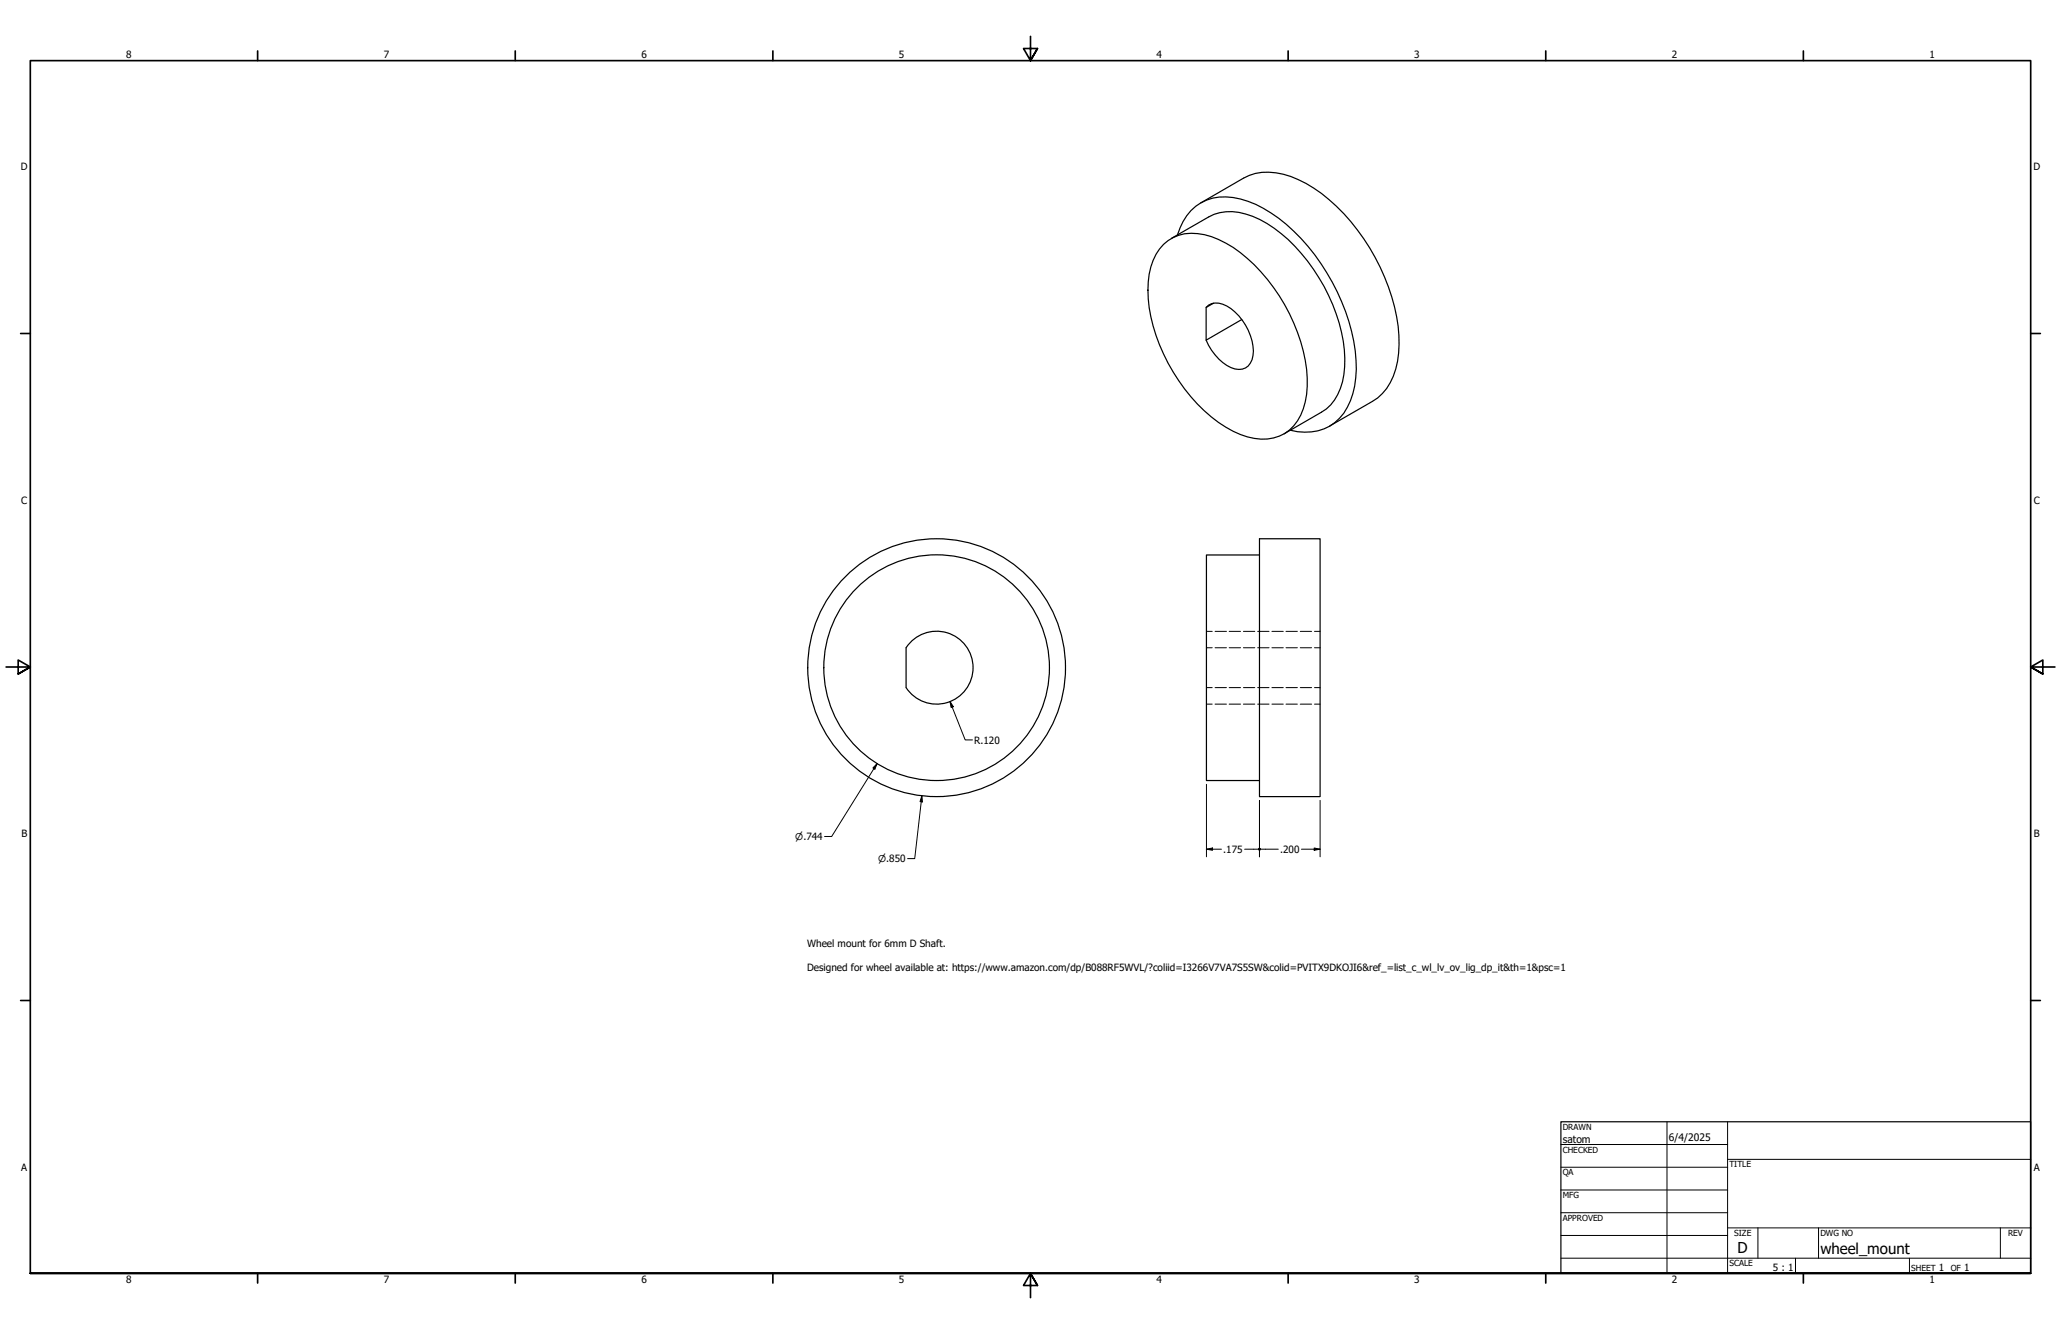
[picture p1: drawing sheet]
<svg xmlns="http://www.w3.org/2000/svg" width="864mm" height="559mm" viewBox="0 0 864 559" stroke-linecap="round" stroke-linejoin="round" font-family="sans-serif">
<!-- layer: Visible (ANSI) -->
<g fill="none" stroke="#000" stroke-width=".51">
<path d="M490.8 99.9l15.7-9a20.7 20.7 0 0 1 18.4-.3 61.3 61.3 0 0 1 27.7 25.7 66.3 66.3 0 0 1 10.8 37.3 24.4 24.4 0 0 1-7.6 17.7l-17.8 10.4M493.4 98.4a20.4 20.4 0 0 1 17.5-15.8 37.8 37.8 0 0 1 24.9 8.8 86.5 86.5 0 0 1 32.4 59.5 32.3 32.3 0 0 1-6.9 24.2 20.3 20.3 0 0 1-20.7 5.1M503.1 85l18-10.4a25 25 0 0 1 22.9 .6 73.1 73.1 0 0 1 29.9 28.6 78.9 78.9 0 0 1 12.3 40.6 28 28 0 0 1-8.9 22.3l-20.2 11.8M487.6 102.4a17.8 17.8 0 0 1 17-4.1 47.2 47.2 0 0 1 23.8 15.6 74.9 74.9 0 0 1 19.4 44.5 26.5 26.5 0 0 1-7.5 21.7 19.8 19.8 0 0 1-20.6 1.9 62.5 62.5 0 0 1-28.1-26.1 66.1 66.1 0 0 1-10.5-37.8 24.4 24.4 0 0 1 6.5-15.7zM505.4 128.8a6.7 6.7 0 0 1 8.7-.6 23 23 0 0 1 10.9 20.8 6.1 6.1 0 0 1-9.2 5 21.5 21.5 0 0 1-10.4-11.5M508.5 127l-3.1 1.8v13.7l14.9-8.6M527.7 232.5h-22.2v94.5h22.2M527.7 225.7h25.4v108h-25.4zM379.7 271.3v16.7M379.7 271.3a15.3 15.3 0 0 1 22.8-3.1 15.3 15.3 0 0 1 0 23 15.3 15.3 0 0 1-22.8-3.1"/>
<circle cx="392.5" cy="279.7" r="47.3"/>
<circle cx="392.5" cy="279.7" r="54"/>
</g>
<!-- layer: Hidden (ANSI) -->
<g fill="none" stroke="#000" stroke-width=".42">
<path d="M505.5 271.3h2.4M505.5 264.5h2.4M509.1 271.3h4.8M509.1 264.5h4.8M515 271.3h4.8M515 264.5h4.8M521 271.3h4.8M521 264.5h4.8M527 271.3h4.7M527 264.5h4.7M533 271.3h4.7M533 264.5h4.7"/>
<path d="M538.9 271.3h4.7M538.9 264.5h4.7M544.8 271.3h4.8M544.8 264.5h4.8M550.8 271.3h2.3M550.8 264.5h2.3M505.5 288h2.4M505.5 295h2.4M509.1 288h4.8M509.1 295h4.8M515 288h4.8M515 295h4.8"/>
<path d="M521 288h4.8M521 295h4.8M527 288h4.7M527 295h4.7M533 288h4.7M533 295h4.7M538.9 288h4.7M538.9 295h4.7M544.8 288h4.8M544.8 295h4.8M550.8 288h2.3M550.8 295h2.3"/>
</g>
<!-- layer: Border (ANSI) -->
<g fill="none" stroke="#000" stroke-width=".7">
<path d="M431.8 15.2v10.2l-2.9-5.1h5.8l-2.9 5.1 2.9-5.1M107.9 21.3v4.1M215.9 21.3v4.1M323.8 21.3v4.1M539.8 21.3v4.1M647.7 21.3v4.1M755.6 21.3v4.1M8.6 139.7h4.1M850.9 139.7h4.1M2.5 279.4h10.2l-5.1-2.9v5.8l5.1-2.9-5.1 2.9M861.1 279.4h-10.2l5.1-2.9v5.8l-5.1-2.9 5.1 2.9M8.6 419.1h4.1"/>
<path d="M850.9 419.1h4.1M12.7 533.4v-508h838.2v508h-838.2h838.2M107.9 533.4v4.1M215.9 533.4v4.1M323.8 533.4v4.1M434.7 538.5l-2.9-5.1 2.9 5.1h-5.8l2.9-5.1v10.2M539.8 533.4v4.1M647.7 533.4v4.1M755.6 533.4v4.1"/>
</g>
<!-- layer: Title (ANSI) -->
<g fill="none" stroke="#000" stroke-width=".42">
<path d="M654 479.4h69.9M698.5 469.9v63.5M723.9 469.9v63.5M654 488.9h69.9M654 498.5h69.9M723.9 485.6h127M654 508h69.9M654 517.5h69.9M723.9 514.3h127M736.6 514.3v12.7M762 514.3v12.7M838.2 514.3v12.7"/>
<path d="M654 527h196.9M752.3 527v6.4M800.1 527v6.4"/>
</g>
<path d="M654 469.9h196.9v63.5h-196.9z" fill="none" stroke="#000" stroke-width=".51"/>
<!-- layer: Dimension (ANSI) -->
<g fill="none" stroke="#000" stroke-width=".42">
<path d="M398.1 293.9l1.4 2.1-1 .4zM398.1 293.9l6.3 16h3.1M367.5 319.8l-.9 2.4-.8-.5zM367.5 319.8l-19 30.6h-3M386.3 333.4l.2 2.5-1-.1zM386.3 333.4l-3 26.3h-3M505.5 328.5v30.4M527.7 335.3v23.6M553.1 335.3v23.6M505.5 355.7l2.6-.5v1zM505.5 355.7h6.3M521.5 355.7h5.6"/>
<path d="M528.4 355.7h7.2M545.3 355.7h7.8M550.7 355.2l2.4 .5-2.4 .5z"/>
</g>
<g fill="#000">
<path d="M398.1 293.9l1.4 2.1-1 .4zM367.5 319.8l-.9 2.4-.8-.5zM386.3 333.4l.2 2.5-1-.1zM505.5 355.7l2.6-.5v1zM550.7 355.2l2.4 .5-2.4 .5z"/>
<circle cx="527.7" cy="355.7" r=".62"/>
<circle cx="527.8" cy="355.7" r=".61"/>
</g>
<g font-size="6.3">
<text x="728.1" y="524.9">D</text>
<text x="762.8" y="525.4">wheel_mount</text>
</g>
<g font-size="4.3">
<text x="654.8" y="478.6">satom</text>
<text x="699.3" y="478">6/4/2025</text>
</g>
<g font-size="4.2">
<text x="52.8" y="24.4">8</text>
<text x="160.8" y="24.4">7</text>
<text x="268.7" y="24.4">6</text>
<text x="376.7" y="24.4">5</text>
<text x="484.6" y="24.4">4</text>
<text x="592.6" y="24.4">3</text>
<text x="700.5" y="24.4">2</text>
<text x="808.5" y="24.4">1</text>
<text x="8.8" y="71.4">D</text>
<text x="852" y="71.4">D</text>
<text x="8.9" y="211.1">C</text>
<text x="852.2" y="211.1">C</text>
<text x="408.2" y="311.5">R.120</text>
<text x="9" y="350.8">B</text>
<text x="852.2" y="350.8">B</text>
<text x="512.6" y="357.2">.175</text>
<text x="536.4" y="357.3">.200</text>
<text x="338.2" y="396.7">Wheel mount for 6mm D Shaft.</text>
<text x="338.2" y="406.8">Designed for wheel available at: https://www.amazon.com/dp/B088RF5WVL/?coliid=I3266V7VA7S5SW&amp;colid=PVITX9DKOJI6&amp;ref_=list_c_wl_lv_ov_lig_dp_it&amp;th=1&amp;psc=1</text>
<text x="8.9" y="490.5">A</text>
<text x="852.2" y="490.5">A</text>
<text x="742.9" y="532.6">5 : 1</text>
<text x="812.4" y="532.6">1</text>
<text x="823" y="532.6">1</text>
<text x="52.8" y="537.5">8</text>
<text x="160.8" y="537.5">7</text>
<text x="268.7" y="537.5">6</text>
<text x="376.7" y="537.5">5</text>
<text x="484.6" y="537.5">4</text>
<text x="592.6" y="537.5">3</text>
<text x="700.5" y="537.5">2</text>
<text x="808.5" y="537.5">1</text>
</g>
<g font-size="3.9">
<text x="333.2" y="351.9">⌀.744</text>
<text x="367.9" y="361.1">⌀.850</text>
</g>
<g font-size="3.5">
<text x="654.8" y="473.2">DRAWN</text>
<text x="654.8" y="482.8">CHECKED</text>
<text x="724.7" y="488.9">TITLE</text>
<text x="654.8" y="492.3">QA</text>
<text x="654.8" y="501.8">MFG</text>
<text x="654.8" y="511.4">APPROVED</text>
<text x="726.7" y="517.7">SIZE</text>
<text x="762.8" y="517.7">DWG NO</text>
<text x="841.4" y="517.7">REV</text>
<text x="724.7" y="530.4">SCALE</text>
<text x="800.9" y="532.6">SHEET</text>
<text x="817.4" y="532.6">OF</text>
</g>
</svg>
